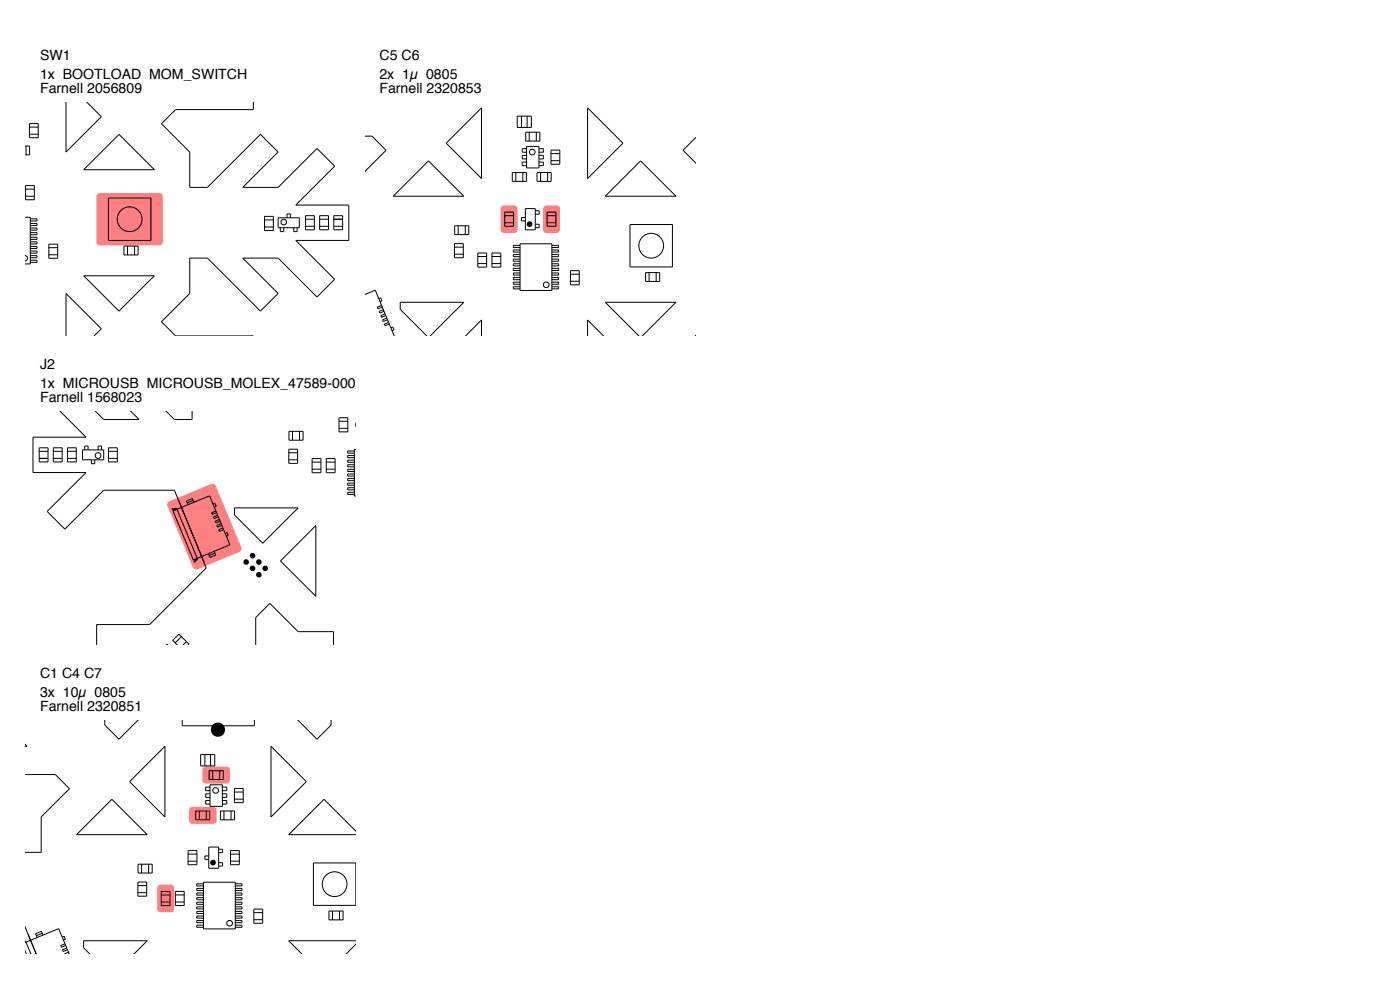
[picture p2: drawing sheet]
<svg xmlns="http://www.w3.org/2000/svg" width="297mm" height="210mm" viewBox="0 0 297 210" stroke-linecap="round" stroke-linejoin="round" font-family="sans-serif">
<path d="M20.7 41.2l.5-.2h12.6a.75 .75 0 0 1 .8 .7v9.6a.75 .75 0 0 1-.8 .8h-12.6a.75 .75 0 0 1-.7-.8v-9.6z" fill="#ff8080"/>
<g fill="none" stroke="#000" stroke-width=".21">
<path d="M5.5 39.4h1.8v3h-1.8M5.5 31h.8v1.9h-.8M5.5 31v1.9M6.2 26.2h1.9v3h-1.9zM6.2 28.5h1.9M6.2 27h1.9M14 21.7v10.6l7.5-7.5-3-3.1M25.3 28.5l7.5 7.5h-15zM53.8 21.7v1.6h-16.5l-3 3 6 6v7.5h3.7l11.3-11.3 3.7 3.8-7.5 7.5h7.5l8.3-8.3 3.7 3.8-8.2 8.2h11.2v7.5h-11.2l8.2 8.3-3.7 3.7-8.3-8.2h-7.5l7.5 7.5-3.7 3.7-11.3-11.2h-3.7v7.5l-6 6 3 3h16.5M5.5 54.2v.1a.6 .6 0 0 1 .3 .5 .6 .6 0 0 1-.3 .5M5.5 41.6h1.8M5.5 40.1h1.8"/>
<path d="M5.5 46.1h.9v9.9h-.9M6.4 51.3h1.5v.5h-1.5M6.4 55.2h1.5v.5h-1.5M6.4 46.4h1.5v.5h-1.5M6.4 47.4h1.5v.5h-1.5M6.4 48.4h1.5v.4h-1.5M6.4 49.4h1.5v.4h-1.5M6.4 50.3h1.5v.5h-1.5M6.4 52.3h1.5v.4h-1.5M6.4 53.3h1.5v.4h-1.5M6.4 54.2h1.5v.5h-1.5M10.4 51.8h1.8v3h-1.8z"/>
<path d="M10.4 54h1.8M10.4 52.5h1.8M17.8 58.5h15l-7.5 7.5zM23 42h9v9h-9zM26.3 52.2h3v1.9h-3zM27.1 52.2v1.9M28.6 52.2v1.9M56.1 45.9h1.9v3h-1.9zM56.1 48.2h1.9M56.1 46.7h1.9M59 46.2h4.5v2.1h-4.5zM59.5 48.3v.8h.7v-.8"/>
<path d="M60.9 46.2v-.8h.7v.8M62.3 48.3v.8h.7v-.8M64.8 45.8h1.9v3h-1.9zM64.8 46.5h1.9M64.8 48h1.9M67.8 45.8h1.9v3h-1.9zM67.8 46.5h1.9M67.8 48h1.9M70.8 45.8h1.9v3h-1.9zM70.8 46.5h1.9M70.8 48h1.9M14 71.3v-9l7.5 7.5-1.5 1.5"/>
<circle cx="27.5" cy="46.5" r="2.63"/>
<circle cx="60.2" cy="47.1" r=".6"/>
</g>
<path d="M35.7 106.5l9.1-3.8a.75 .75 0 0 1 1 .4l5.4 13a.75 .75 0 0 1-.4 1l-8.9 3.7a.75 .75 0 0 1-1-.4l-5.4-13.1v-.3z" fill="#ff8080"/>
<g fill="none" stroke="#000" stroke-width=".21">
<path d="M8.3 95h1.9v3h-1.9zM8.3 97.2h1.9M8.3 95.7h1.9M11.3 95h1.9v3h-1.9zM11.3 97.2h1.9M11.3 95.7h1.9M12.7 87.2l5.6 5.5h-11.3v7.5h11.3l-8.3 8.3 3.8 3.8 8.2-8.3h15l6.8 16.5-12 12h-11.3v4.3M14.3 95h1.9v3h-1.9zM14.3 97.2h1.9M14.3 95.7h1.9M17.5 95.4h4.5v2.1h-4.5zM18 95.4v-.8h.7v.8"/>
<path d="M19.4 97.5v.9h.7v-.9M20.2 87.2l1.8 1.8h7.5l-1.8-1.8M20.8 95.4v-.8h.7v.8M23 95h1.9v3h-1.9zM23 97.2h1.9M23 95.7h1.9M35.2 87.2l1.8 1.8h3.8v-1.8M61.3 95.3h1.8v3h-1.8zM61.3 97.5h1.8M61.3 96h1.8M61.3 91.5h3v1.9h-3zM62.1 91.5v1.9"/>
<path d="M63.6 91.5v1.9M66.2 99.5h1.9M66.2 98h1.9M66.2 97.3h1.9v3h-1.9zM69.2 99.5h1.9M69.2 98h1.9M69.2 97.3h1.9v3h-1.9zM71.9 88.6h1.9v3h-1.9zM71.9 90.9h1.9M71.9 89.4h1.9M75.2 95.7h-1.4v.4h1.4M75.2 96.6h-1.4v.5h1.4"/>
<path d="M75.2 97.6h-1.4v.5h1.4M75.2 98.6h-1.4v.4h1.4M75.2 99.6h-1.4v.4h1.4M75.6 95.3h-.4v9.9h.4M75.6 89.8v.7M36.7 108.4l7.8-3.2 4.3 10.4-7.8 3.2zM37.5 108.1h-.9l-.1-.2 1-.1 4.4 10.9-.7 .6-.1-.2 .7-.7M38 106.4l5.3 12.9M41 106.2l-1.3 .5M41.1 106.6l-.3-.8-1.2 .5 .3 .8M45.2 107l.4-.2 .3 .6-.4 .2M45.4 117l.4 .8-1.3 .5-.3-.8"/>
<path d="M45.6 117.3l-1.2 .6M45.8 108.4l-.9 .4 .1 .3 .9-.3M46.2 109.3l-.9 .4 .1 .3 .9-.3M46.5 110.2l-.9 .4 .2 .3 .9-.3M46.9 111.1l-.9 .4 .2 .3 .9-.3M47.3 112l-.9 .4 .1 .3 .9-.3M47.8 113.1l.4-.1 .2 .6-.4 .2M49.8 107.8h13.5l-7.5 7.5-6-6.1zM67 111.5v15l-7.5-7.5zM75.2 100.5h-1.4v.5h1.4M75.2 101.5h-1.4v.5h1.4M75.2 102.5h-1.4v.4h1.4"/>
<path d="M75.2 103.5h-1.4v.4h1.4M75.2 104.4h-1.4v.5h1.4M35.3 136.8l.1-.1 .2 .1M37.6 136.8l-1-.9 1.4-1.4 2.1 2.2-.2 .1M38.5 135.1l-1.3 1.3M39.5 136.1l-.6 .7M54.3 136.8v-5.8l3-3 6 6h7.5v2.8"/>
<circle cx="20.8" cy="96.6" r=".6"/>
</g>
<g fill="#000">
<path d="M75.6 90.6v1.2zM51.6 119.2a.6 .6 0 0 1 1.2 0 .6 .6 0 0 1-1.2 0z"/>
<circle cx="53.6" cy="117.9" r=".6"/>
<circle cx="54.9" cy="119.2" r=".6"/>
<circle cx="53.6" cy="120.6" r=".6"/>
<circle cx="54.9" cy="121.9" r=".6"/>
<circle cx="56.3" cy="120.6" r=".6"/>
</g>
<g fill="#ff8080">
<path d="M40.3 171.4l.5-.2h4.4a.75 .75 0 0 1 .7 .7v2.1a.75 .75 0 0 1-.7 .8h-4.4a.75 .75 0 0 1-.7-.8v-2.1z"/>
<path d="M43.2 162.9l.5-.3h4.3a.75 .75 0 0 1 .8 .8v2.1a.75 .75 0 0 1-.8 .7h-4.3a.75 .75 0 0 1-.8-.7v-2.1z"/>
<path d="M33.6 187.9l.5-.2h2.1a.75 .75 0 0 1 .7 .7v4.4a.75 .75 0 0 1-.7 .7h-2.1a.75 .75 0 0 1-.8-.7v-4.4z"/>
</g>
<g fill="none" stroke="#000" stroke-width=".21">
<path d="M5.5 158l.2 .3h-.2M22.2 152.7v1.1l3 3 4.1-4.1M38.7 152.7v1.3h15.3v-1.3M57.5 158.3l7.5 7.5-7.5 7.5zM63.1 152.7l4.1 4.1 3-3v-1.1M5.5 164.3h6.2l3 3-6 6v7.5h-3.2M16.2 177.1l7.5-7.5 7.5 7.5zM27.5 165.8l7.5-7.5v15zM41.5 172h3v1.9h-3zM42.3 172v1.9M42.6 160.1h3v2.4h-3zM43.5 160.1v2.4"/>
<path d="M43.8 172v1.9M44.3 179.7h2.1v4.5h-2.1zM44.4 163.5h3v1.9h-3zM44.6 166.5h2.6v4.6h-2.6zM44.6 167h-1v.7h1M44.6 168.4h-1v.8h1M44.6 169.8h-1v.8h1M44.7 160.1v2.4M45.1 163.5v1.9M46.6 163.5v1.9M46.8 172h3v1.9h-3zM47.2 167h.9v.7h-.9"/>
<path d="M47.2 168.4h.9v.8h-.9M47.2 169.8h.9v.8h-.9M47.5 172v1.9M49 172v1.9M49.7 167.3h1.9v3h-1.9zM49.7 169.5h1.9M49.7 168h1.9M75.6 176.4l-6.9-6.8-7.5 7.5h14.4M5.5 199.9l7-2.9 2.2 5.3M5.5 199.7l1 2.6M5.5 197l2.1 5.3M5.5 199.9h.1"/>
<path d="M6 198.2l1.7 4.1M9 198l-1.3 .5M9.1 198.4l-.3-.8-1.3 .5 .4 .8M13.2 198.8l.4-.2 .3 .7-.4 .1M29.3 187.1h1.8v3h-1.8zM29.3 189.4h1.8M29.3 187.9h1.8M29.3 183.3h3v1.9h-3zM30 183.3v1.9M31.5 183.3v1.9M34.2 191.4h1.9M34.2 189.9h1.9"/>
<path d="M34.2 189.1h1.9v3h-1.9zM37.2 191.4h1.9M37.2 189.9h1.9M37.2 189.1h1.9v3h-1.9zM39.9 182.7h1.9M39.9 181.2h1.9M39.9 180.4h1.9v3h-1.9zM43.2 191.4h-1.5v.4h1.5M43.2 187.2h6.7v9.9h-6.7zM43.2 196.3h-1.5v.4h1.5M43.2 195.3h-1.5v.4h1.5M43.2 194.3h-1.5v.5h1.5"/>
<path d="M43.2 193.3h-1.5v.5h1.5M43.2 192.4h-1.5v.4h1.5M43.2 190.4h-1.5v.5h1.5M43.2 189.4h-1.5v.5h1.5M43.2 188.5h-1.5v.4h1.5M43.2 187.5h-1.5v.4h1.5M44.3 181.6h-.8v.7h.8M46.4 183h.8v.7h-.8M46.4 180.2h.8v.7h-.8M48.9 182.7h1.9M48.9 181.2h1.9M48.9 180.4h1.9v3h-1.9z"/>
<path d="M49.9 191.4h1.4v.4h-1.4M49.9 196.3h1.4v.4h-1.4M49.9 187.5h1.4v.4h-1.4M49.9 188.5h1.4v.4h-1.4M49.9 189.4h1.4v.5h-1.4M49.9 190.4h1.4v.5h-1.4M49.9 192.4h1.4v.4h-1.4M49.9 193.3h1.4v.5h-1.4M49.9 194.3h1.4v.5h-1.4M49.9 195.3h1.4v.4h-1.4M53.9 192.9h1.8v3h-1.8zM53.9 195.1h1.8"/>
<path d="M53.9 193.6h1.8M66.5 183.1h9v9h-9zM69.8 193.3h3v1.8h-3zM70.5 193.3v1.8M72 193.3v1.8M75.6 199.6h-14.4l2.8 2.7M5.5 202.1l.1 .2M13.8 200.2l-.9 .4 .1 .4 .9-.4M14.2 201.1l-.9 .4 .1 .4 .9-.4M14.5 202l-.7 .3M19 202.3l-1.3-1.2v-1.5h13.5l-2.7 2.7M75.6 200.3l-2.1 2"/>
<circle cx="45.8" cy="167.7" r=".6"/>
<circle cx="48.7" cy="195.9" r=".6"/>
<circle cx="71" cy="187.6" r="2.63"/>
</g>
<g fill="#000">
<path d="M44.6 183a.6 .6 0 0 1 1.2 0 .6 .6 0 0 1-1.2 0zM19.6 202.3h1.2z"/>
<circle cx="46.2" cy="154.8" r="1.51"/>
</g>
<g fill="#ff8080">
<path d="M115.4 43.8l.6-.2h2.1a.75 .75 0 0 1 .7 .7v4.4a.75 .75 0 0 1-.7 .7h-2.1a.75 .75 0 0 1-.8-.7v-4.4z"/>
<path d="M106.4 43.8l.6-.2h2.1a.75 .75 0 0 1 .7 .7v4.4a.75 .75 0 0 1-.7 .7h-2.1a.75 .75 0 0 1-.8-.7v-4.4z"/>
</g>
<g fill="none" stroke="#000" stroke-width=".21">
<path d="M77.5 28.9h1.4l3 3-4.4 4.4M94.7 30.4l7.5-7.5v15zM108.7 36.6h3v1.9h-3zM109.4 36.6v1.9M109.7 24.6h3v2.4h-3zM110.6 24.6v2.4M110.9 36.6v1.9M111.5 28.1h3v1.8h-3zM111.7 31.1h2.7v4.5h-2.7zM111.7 31.5h-.9v.8h.9M111.7 33h-.9v.7h.9M111.7 34.4h-.9v.7h.9"/>
<path d="M111.8 24.6v2.4M112.3 28.1v1.8M113.8 28.1v1.8M113.9 36.6h3v1.9h-3zM114.4 31.5h.9v.8h-.9M114.4 33h.9v.7h-.9M114.4 34.4h.9v.7h-.9M114.7 36.6v1.9M116.2 36.6v1.9M116.9 31.8h1.9v3h-1.9zM116.9 34.1h1.9M116.9 32.6h1.9"/>
<path d="M124.7 22.9l7.5 7.5-7.5 7.5zM135.9 34.1l7.5 7.5h-15zM147.6 29.2l-2.7 2.7 2.7 2.6M83.4 41.6l7.5-7.5 7.5 7.5zM96.4 51.7h1.9v3h-1.9zM96.4 53.9h1.9M96.4 52.4h1.9M96.5 47.9h3v1.9h-3zM97.2 47.9v1.9M98.7 47.9v1.9M101.4 53.7h1.9v3h-1.9zM101.4 55.9h1.9"/>
<path d="M101.4 54.4h1.9M104.4 53.7h1.9v3h-1.9zM104.4 55.9h1.9M104.4 54.4h1.9M107.1 47.3h1.9M107.1 45.8h1.9M107.1 45h1.9v3h-1.9zM110.3 51.7h6.8v9.9h-6.8zM110.3 59.9h-1.4v.4h1.4M110.3 58.9h-1.4v.4h1.4M110.3 57.9h-1.4v.5h1.4M110.3 56.9h-1.4v.5h1.4"/>
<path d="M110.3 56h-1.4v.4h1.4M110.3 55h-1.4v.4h1.4M110.3 54h-1.4v.5h1.4M110.3 53h-1.4v.5h1.4M110.3 52.1h-1.4v.4h1.4M111.5 46.1h-.9v.8h.9M111.5 44.3h2.1v4.5h-2.1zM113.6 47.6h.8v.7h-.8M113.6 44.7h.8v.7h-.8M116.1 47.3h1.9M116.1 45.8h1.9M116.1 45h1.9v3h-1.9z"/>
<path d="M117.1 52.1h1.4v.4h-1.4M117.1 53h1.4v.5h-1.4M117.1 54h1.4v.5h-1.4M117.1 55h1.4v.4h-1.4M117.1 56h1.4v.4h-1.4M117.1 56.9h1.4v.5h-1.4M117.1 57.9h1.4v.5h-1.4M117.1 58.9h1.4v.4h-1.4M117.1 59.9h1.4v.4h-1.4M121 57.4h1.9v3h-1.9zM121 59.7h1.9M121 58.2h1.9"/>
<path d="M133.7 47.6h9v9h-9zM137 57.8h3v1.9h-3zM137.7 57.8v1.9M139.2 57.8v1.9M77.5 62.5l2.1-.9 4.1 9.7M80.4 63.4l.4-.2 .2 .6-.4 .2M81 64.8l-.9 .4 .1 .3 .9-.4M81.3 65.7l-.9 .4 .2 .3 .9-.4M81.7 66.6l-.9 .4 .1 .3 .9-.4M82.1 67.5l-.9 .4 .1 .3 .9-.4M82.4 68.4l-.9 .4 .2 .3 .9-.4M82.9 69.5l.4-.1 .3 .6-.4 .2"/>
<path d="M90.6 71.3l-5.7-5.7v-1.5h13.5l-7.2 7.2M98.7 71.3l3.5-3.4v3.4M110.3 60.8h-1.4v.5h1.4M117.1 60.8h1.4v.5h-1.4M124.7 71.3v-3.4l3.4 3.4M135.6 71.3l-7.2-7.2h15l-7.2 7.2M147.6 71.2l-.1 .1"/>
<circle cx="112.9" cy="32.3" r=".6"/>
<circle cx="138.2" cy="52.1" r="2.63"/>
<circle cx="115.9" cy="60.4" r=".6"/>
</g>
<path d="M111.8 47.6a.6 .6 0 0 1 1.2 0 .6 .6 0 0 1-1.2 0zM86.8 71.3h1.2z" fill="#000"/>
<g font-size="3">
<text x="8.5" y="12.8">SW1</text>
<text x="8.5" y="16.8">1x BOOTLOAD MOM_SWITCH</text>
<text x="80.5" y="12.8">C5 C6</text>
<text x="80.5" y="16.8">2x 1µ 0805</text>
<text x="8.5" y="19.8">Farnell 2056809</text>
<text x="80.5" y="19.8">Farnell 2320853</text>
<text x="8.5" y="78.3">J2</text>
<text x="8.5" y="82.3">1x MICROUSB MICROUSB_MOLEX_47589-0001</text>
<text x="8.5" y="85.3">Farnell 1568023</text>
<text x="8.5" y="143.8">C1 C4 C7</text>
<text x="8.5" y="147.8">3x 10µ 0805</text>
<text x="8.5" y="150.8">Farnell 2320851</text>
</g>
</svg>
